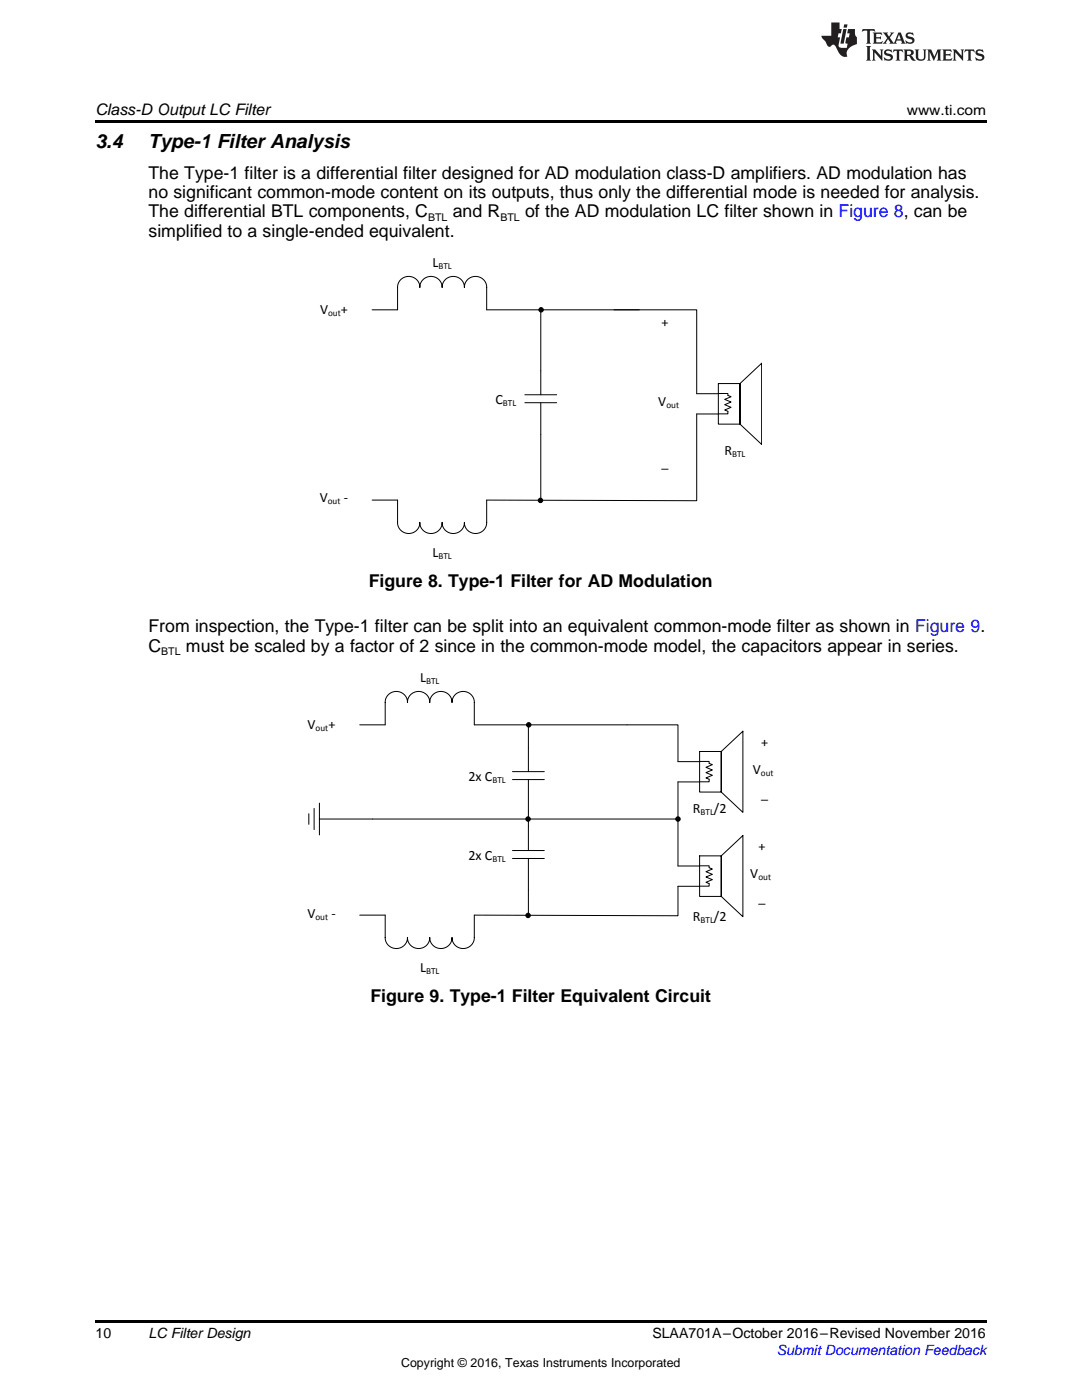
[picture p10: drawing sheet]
<svg xmlns="http://www.w3.org/2000/svg" width="216mm" height="279mm" viewBox="0 0 216 279" stroke-linecap="round" stroke-linejoin="round" font-family="sans-serif">
<path d="M19 263.5h177.8v.6h-177.8z" fill="#000"/>
<path d="M71.8 144.7h5.1v-4.5a2.22 2.22 0 0 1 2.2-2.2 2.22 2.22 0 0 1 2.2 2.2 2.22 2.22 0 0 1 2.2-2.2 2.22 2.22 0 0 1 2.3 2.2 2.22 2.22 0 0 1 2.2-2.2 2.22 2.22 0 0 1 2.2 2.2 2.22 2.22 0 0 1 2.2-2.2 2.22 2.22 0 0 1 2.2 2.2v4.5M102.3 155.6h6.3M102.3 154h6.3M105.4 149.2v4.8M105.4 155.6v6.3M71.8 182.6h5.1v4.5a2.22 2.22 0 0 0 2.2 2.2 2.22 2.22 0 0 0 2.2-2.2 2.22 2.22 0 0 0 2.2 2.2 2.22 2.22 0 0 0 2.3-2.2 2.22 2.22 0 0 0 2.2 2.2 2.22 2.22 0 0 0 2.2-2.2 2.22 2.22 0 0 0 2.2 2.2 2.22 2.22 0 0 0 2.2-2.2v-4.5" fill="none" stroke="#000" stroke-width=".2"/>
<path d="M139.6 150v8.1h4.3v-8.1zM143.9 150l4.3-4.1v16.2l-4.3-4z" fill-rule="evenodd" fill="#fff"/>
<g fill="none" stroke="#000" stroke-width=".2">
<path d="M94.6 144.7h30.5M105.4 144.7v4.5M135.3 152h4.3M139.6 150h4.3v8.1h-4.3zM139.6 152h1.9v.3l.6 .3-1.2 .5 1.2 .6-1.2 .5 1.2 .5-1.2 .6 .6 .2v.5l-6.2 .1M143.9 150l4.3-4.1v16.2l-4.3-4zM102.3 171.3h6.3M102.3 169.7h6.3M105.4 165v4.7M105.4 171.3v11"/>
<circle cx="105.5" cy="144.7" r=".44"/>
<circle cx="105.4" cy="182.7" r=".44"/>
</g>
<g fill="#000">
<circle cx="105.5" cy="144.7" r=".44"/>
<circle cx="105.4" cy="182.7" r=".44"/>
</g>
<path d="M139.6 170.8v8.1h4.3v-8.1zM143.9 170.8l4.3-4v16.1l-4.3-4z" fill-rule="evenodd" fill="#fff"/>
<g fill="none" stroke="#000" stroke-width=".2">
<path d="M74.2 61.8h5.1v-4.4a2.22 2.22 0 0 1 2.3-2.2 2.22 2.22 0 0 1 2.2 2.2 2.22 2.22 0 0 1 2.2-2.2 2.22 2.22 0 0 1 2.2 2.2 2.22 2.22 0 0 1 2.2-2.2 2.22 2.22 0 0 1 2.3 2.2 2.22 2.22 0 0 1 2.2-2.2 2.22 2.22 0 0 1 2.2 2.2v4.4M104.7 78.8h6.4M107.9 74v4.8M74.2 99.8h5.1v4.4a2.22 2.22 0 0 0 2.3 2.3 2.22 2.22 0 0 0 2.2-2.3 2.22 2.22 0 0 0 2.2 2.3 2.22 2.22 0 0 0 2.2-2.3 2.22 2.22 0 0 0 2.2 2.3 2.22 2.22 0 0 0 2.3-2.3 2.22 2.22 0 0 0 2.2 2.3 2.22 2.22 0 0 0 2.2-2.3v-4.4M104.7 80.4h6.4M107.9 80.4v6.3M125.1 144.7h10.2v7.3M135.3 156.1v16.7h4.3M61.6 162.4v2.1M62.7 161.3v4.3M63.7 163.5h71.6M63.7 160.3v6.3"/>
<path d="M105.4 161.9v3.1M139.6 170.8h4.3v8.1h-4.3zM139.6 172.8h1.9v.4l.6 .2-1.2 .6 1.2 .5-1.2 .5 1.2 .6-1.2 .5 .6 .2v.6h-1.9M139.6 176.9h-4.3v5.9l-40.7-.2M143.9 170.8l4.3-4v16.1l-4.3-4z"/>
<circle cx="105.4" cy="163.5" r=".44"/>
<circle cx="135.3" cy="163.5" r=".44"/>
</g>
<g fill="#000">
<circle cx="105.4" cy="163.5" r=".44"/>
<circle cx="135.3" cy="163.5" r=".44"/>
</g>
<path d="M143.3 76.5v8.1h4.4v-8.1zM147.7 76.5l4.3-4v16.2l-4.3-4.1z" fill-rule="evenodd" fill="#fff"/>
<g fill="none" stroke="#000" stroke-width=".2">
<path d="M97.1 61.8h30.5M107.9 61.8v12.2M122.5 61.8h16.5v16.8h4.3M143.3 76.5h4.4v8.1h-4.4zM143.3 78.5h1.9v.4l.7 .3-1.3 .5 1.3 .5-1.3 .6 1.3 .5-1.3 .5 .6 .3v.5h-6.2v17.3l-41.9-.1M147.7 76.5l4.3-4v16.2l-4.3-4.1zM107.9 86.7v13.2"/>
<circle cx="108" cy="61.8" r=".44"/>
<circle cx="107.8" cy="99.9" r=".44"/>
</g>
<g fill="#000">
<circle cx="108" cy="61.8" r=".44"/>
<circle cx="107.8" cy="99.9" r=".44"/>
</g>
<path d="M19 24h177.8v.6h-177.8z" fill="#000"/>
<g fill="#231f20">
<path d="M172.1 5.8l-.1 .6 .5-.3h.5v.2v2.1l-.2 .3h1l-.2-.3v-2.1v-.2h.6l.4 .3-.1-.6zM174.1 6.5l.3 .4v1.5l-.3 .3h1.9l.1-.5a1.04 1.04 0 0 1-1.3 .1v-.6h.6l.4 .2v-.7l-.4 .2h-.6l.1-.6h.7l.4 .2-.1-.5zM176.1 6.5l.9 1.1-.9 1.1h.8l-.1-.2 .4-.7 .4 .7-.2 .2h1.6l-.2-.2 .1-.4h.9l.2 .4-.2 .2h.9l-.2-.3-.8-1.9h-.5l-.9 2.1-.7-1.1 .8-1h-.8l.1 .3-.3 .5-.4-.6 .2-.2zM179.4 6.9l.3 .9h-.7zM180.9 6.6a.63 .63 0 0 0-.2 .7 .63 .63 0 0 0 .6 .4l.6 .2 .1 .2a.75 .75 0 0 1-.7 .4 .75 .75 0 0 1-.6-.5l.1 .7 .2-.1a1.11 1.11 0 0 0 1.5-.5 1.13 1.13 0 0 0-1.3-.9l-.1-.3a1.04 1.04 0 0 1 1.2 .2l-.1-.6-.2 .1-.5-.1zM172.8 9.2l.3 .3v2.2l-.3 .4h1l-.2-.4v-2.2l.2-.3zM174 9.9l.2 .3v1.5l-.2 .4h.7l-.2-.4v-1.3l1.6 1.7v-1.9l.2-.3h-.7l.2 .3v.9l-1.2-1.2zM176.6 10a.62 .62 0 0 0-.2 .7 .62 .62 0 0 0 .6 .4l.6 .2 .1 .2a.76 .76 0 0 1-.7 .4 .76 .76 0 0 1-.6-.5l.1 .7 .1-.1a1.11 1.11 0 0 0 1.6-.6 1.13 1.13 0 0 0-1.3-.8l-.1-.3a1.04 1.04 0 0 1 1.2 .1l-.1-.5-.2 .1-.5-.2zM178.3 9.9l-.1 .6a.61 .61 0 0 1 .7-.3v1.5l-.2 .4h1l-.3-.4v-1.5a.63 .63 0 0 1 .8 .3l-.1-.6zM180.3 9.9l.2 .3v1.5l-.2 .4h.9l-.2-.2v-.7l.6 .2a.76 .76 0 0 0 1.1 .6l-1-.9a.58 .58 0 0 0 .6-.6 .58 .58 0 0 0-.5-.6zM181 10.2l.1-.1a.45 .45 0 0 1 .6 .1 .45 .45 0 0 1 .1 .5l-.8 .2zM182.5 9.9l.2 .2a2.17 2.17 0 0 0 .4 1.9 .99 .99 0 0 0 1.6-.7v-1.1l.2-.3h-.8l.2 .2a1.92 1.92 0 0 1-.2 1.7 .6 .6 0 0 1-.9-.5v-1.1l.2-.3zM185 9.9l.2 .3v1.5l-.2 .4h.7l-.2-.4v-1.4l.8 1.8 .8-1.8v1.4l-.2 .4h1l-.3-.4v-1.5l.3-.3h-.8l-.7 1.4-.6-1.4zM188 9.9l.2 .3v1.5l-.2 .4h1.8l.2-.6a1.04 1.04 0 0 1-1.3 .2v-.6h.6l.4 .1v-.6l-.4 .2h-.6l.1-.6h.7l.4 .2-.1-.5zM190.1 9.9l.2 .3v1.5l-.2 .4h.7l-.2-.4v-1.3l1.6 1.7v-1.9l.2-.3h-.7l.2 .3v.9l-1.1-1.2zM192.6 9.9l-.1 .6a.61 .61 0 0 1 .7-.3v1.5l-.2 .4h.9l-.2-.4v-1.5a.63 .63 0 0 1 .8 .3l-.2-.6zM194.9 10a.62 .62 0 0 0-.2 .7 .62 .62 0 0 0 .6 .4l.5 .2 .2 .2a.76 .76 0 0 1-.7 .4 .76 .76 0 0 1-.7-.5l.2 .7 .1-.1a1.11 1.11 0 0 0 1.5-.6 1.13 1.13 0 0 0-1.2-.8l-.1-.3a1.04 1.04 0 0 1 1.2 .1l-.2-.5-.2 .1-.5-.2z"/>
<path d="M165.9 4.5v2.6h-2l.1 .4 .8 .9a.91 .91 0 0 0 .9 .9 .56 .56 0 0 1 .5-.4 .56 .56 0 0 1 .5 .3l.4 .8a1.53 1.53 0 0 0 2 1.3 1.54 1.54 0 0 1 1-2.1l.9-.4-.1-1.4a1.52 1.52 0 0 1-.3-1.6h-1.4l-.2 .9h.5l-.1 .8h-.5l-.2 .9v.2l.4 .1-.1 .9a1.93 1.93 0 0 1-1.7-.3l.3-1.8h-.4l.1-.8h.5l.2-.9h-.5v-1.3zM168.3 5.8l-.6 2.9h.7l.5-2.9zM168.4 4.9l-.1 .6h.7l.1-.6z"/>
</g>
<g font-size="3.9">
<text x="19" y="29.6">3.4</text>
<text x="29.6" y="29.6">Type-1 Filter Analysis</text>
</g>
<g font-size="3.5">
<text x="29.6" y="35.6">The Type-1 filter is a differential filter designed for AD modulation class-D amplifiers. AD modulation has</text>
<text x="29.6" y="39.5">no significant common-mode content on its outputs, thus only the differential mode is needed for analysis.</text>
<text x="29.6" y="43.4">The differential BTL components, C</text>
<text x="29.6" y="47.3">simplified to a single-ended equivalent.</text>
<text x="90.3" y="43.4">and R</text>
<text x="104.8" y="43.4">of the AD modulation LC filter shown in Figure 8, can be</text>
<text x="73.6" y="117.1">Figure 8. Type-1 Filter for AD Modulation</text>
<text x="29.6" y="126.2">From inspection, the Type-1 filter can be split into an equivalent common-mode filter as shown in Figure 9.</text>
<text x="29.6" y="130.1">C</text>
<text x="37.1" y="130.1">must be scaled by a factor of 2 since in the common-mode model, the capacitors appear in series.</text>
<text x="73.9" y="199.9">Figure 9. Type-1 Filter Equivalent Circuit</text>
</g>
<text font-size="3.2" x="19" y="23">Class-D Output LC Filter</text>
<g font-size="2.8">
<text x="180.9" y="23">www.ti.com</text>
<text x="86.3" y="53.3">L</text>
<text x="63.9" y="62.7">V</text>
<text x="68" y="62.7">+</text>
<text x="132" y="65.2">+</text>
<text x="98.8" y="80.6">C</text>
<text x="131.4" y="81">V</text>
<text x="132" y="93.3">_</text>
<text x="144.5" y="90.8">R</text>
<text x="63.8" y="100.3">V</text>
<text x="68.6" y="100.3">-</text>
<text x="86.3" y="111.1">L</text>
<text x="83.8" y="136.1">L</text>
<text x="61.4" y="145.5">V</text>
<text x="65.5" y="145.5">+</text>
<text x="151.9" y="149.1">+</text>
<text x="93.5" y="155.8">2x C</text>
<text x="150.2" y="154.5">V</text>
<text x="151.8" y="159.2">_</text>
<text x="138.3" y="162.2">R</text>
<text x="142.5" y="162.2">/2</text>
<text x="93.5" y="171.6">2x C</text>
<text x="151.3" y="169.8">+</text>
<text x="149.7" y="175.2">V</text>
<text x="151.3" y="179.9">_</text>
<text x="61.3" y="183.1">V</text>
<text x="66.1" y="183.1">-</text>
<text x="138.3" y="183.7">R</text>
<text x="142.5" y="183.7">/2</text>
<text x="83.8" y="193.9">L</text>
<text x="19" y="267">10</text>
<text x="29.6" y="267.1">LC Filter Design</text>
<text x="130.2" y="267.1">SLAA701A–October 2016–Revised November 2016</text>
</g>
<text font-size="2.8" fill="#00f" x="155" y="270.4">Submit Documentation Feedback</text>
<text font-size="2.5" x="80" y="272.7">Copyright © 2016, Texas Instruments Incorporated</text>
<g font-size="2.1">
<text x="85.4" y="44.1">BTL</text>
<text x="99.8" y="44.1">BTL</text>
<text x="32.2" y="130.8">BTL</text>
</g>
<g font-size="1.8">
<text x="87.5" y="53.7">BTL</text>
<text x="65.5" y="63.1">out</text>
<text x="100.3" y="81">BTL</text>
<text x="133" y="81.4">out</text>
<text x="146.1" y="91.2">BTL</text>
<text x="65.4" y="100.7">out</text>
<text x="87.5" y="111.5">BTL</text>
<text x="85" y="136.5">BTL</text>
<text x="63" y="145.9">out</text>
<text x="151.8" y="154.9">out</text>
<text x="98.2" y="156.2">BTL</text>
<text x="139.8" y="162.6">BTL</text>
<text x="98.2" y="171.9">BTL</text>
<text x="151.3" y="175.6">out</text>
<text x="62.9" y="183.5">out</text>
<text x="139.8" y="184.1">BTL</text>
<text x="85" y="194.3">BTL</text>
</g>
</svg>
